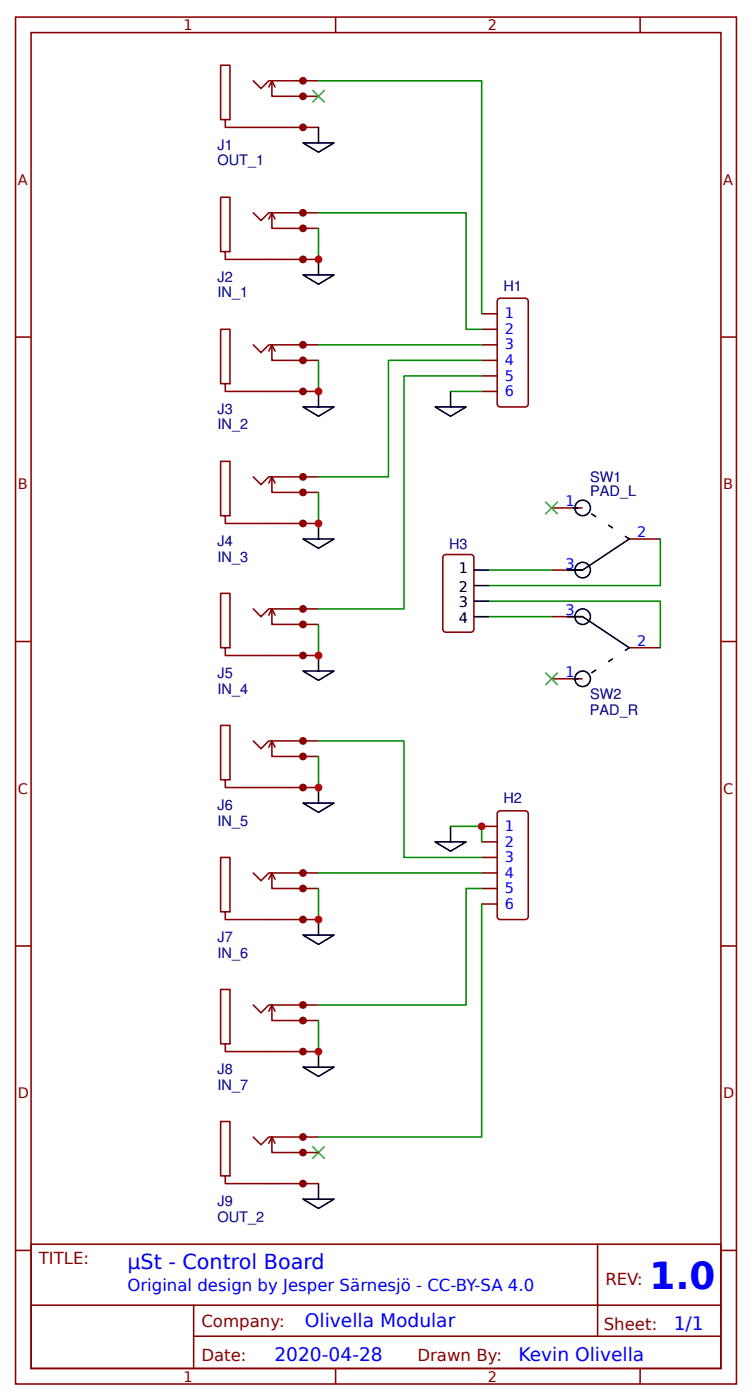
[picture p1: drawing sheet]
<svg xmlns="http://www.w3.org/2000/svg" width="128mm" height="238mm" viewBox="0 0 128 238" stroke-linecap="round" stroke-linejoin="round" font-family="sans-serif">
<g fill="none" stroke="#800" stroke-width=".26">
<path d="M2.6 2.9h122.8v232.8h-122.8zM5.3 5.6h117.5v227.5h-117.5zM43.1 13.8l1.3 1.3 1.4-1.3h8.4M46.3 13.8v2.6h7.9M46.3 13.8l.5 1M46.3 13.8l-.5 1M57.1 2.9v2.7M109 2.9v2.7M38.4 20.4h.8v-9.3h-1.6v9.3h.8v1.3h15.8M43.1 36.2l1.3 1.4 1.4-1.4h8.4M46.3 36.2v2.7h7.9M46.3 36.2l.5 1.1"/>
<path d="M46.3 36.2l-.5 1.1M2.6 57.4h2.7M38.4 42.9h.8v-9.3h-1.6v9.3h.8v1.3h15.8M43.1 58.7l1.3 1.4 1.4-1.4h8.4M46.3 58.7v2.7h7.9M46.3 58.7l.5 1.1M46.3 58.7l-.5 1.1M82 58.7h2.7M82 53.4h2.7M82 56.1h2.7M84.7 51.1l.5-.3h4.2l.3 .1 .3 .4v17.5l-.1 .3-.5 .2h-4.2l-.3-.1-.2-.4zM122.8 57.4h2.6"/>
<path d="M38.4 65.4h.8v-9.3h-1.6v9.3h.8v1.3h15.8M82 61.4h2.7M82 66.7h2.7M82 64h2.7M38.4 87.8h.8v-9.2h-1.6v9.2h.8v1.4h15.8M43.1 81.2l1.3 1.3 1.4-1.3h8.4M46.3 81.2v2.7h7.9M46.3 81.2l.5 1.1M46.3 81.2l-.5 1.1M75.5 94.7l.4-.2h4.3l.4 .2 .1 12.5-.3 .4-4.5 .1-.4-.3zM93.9 86.5h5.3M93.9 97.1h5.3"/>
<path d="M107.2 91.8h5.2M2.6 109.3h2.7M38.4 110.3h.8v-9.2h-1.6v9.2h.8v1.4h15.8M43.1 103.7l1.3 1.3 1.4-1.3h8.4M46.3 103.7v2.7h7.9M46.3 103.7l.5 1.1M46.3 103.7l-.5 1.1M93.9 115.6h5.3M93.9 105h5.3M107.2 110.3h5.2M122.8 109.3h2.6M38.4 132.8h.8v-9.2h-1.6v9.2h.8v1.3h15.8"/>
<path d="M43.1 126.2l1.3 1.3 1.4-1.3h8.4M46.3 126.2v2.7h7.9M46.3 126.2l.5 1.1M46.3 126.2l-.5 1.1M84.7 138.4l.5-.3h4.2l.5 .3 .1 .2v17.5l-.1 .3-.5 .2h-4.2h-.3l-.2-.5zM38.4 155.3h.8v-9.3h-1.6v9.3h.8v1.3h15.8M43.1 148.7l1.3 1.3 1.4-1.3h8.4M46.3 148.7v2.6h7.9M46.3 148.7l.5 1.1M46.3 148.7l-.5 1.1M82 151.3h2.7M82 148.7h2.7"/>
<path d="M82 140.8h2.7M82 143.4h2.7M82 146h2.7M82 154h2.7M2.6 161.1h2.7M38.4 177.8h.8v-9.3h-1.6v9.3h.8v1.3h15.8M43.1 171.2l1.3 1.3 1.4-1.3h8.4M46.3 171.2v2.6h7.9M46.3 171.2l.5 1M46.3 171.2l-.5 1M122.8 161.1h2.6M43.1 193.7l1.3 1.3 1.4-1.3h8.4"/>
<path d="M46.3 193.7v2.6h7.9M46.3 193.7l.5 1M46.3 193.7l-.5 1M2.6 213h2.7M5.3 211.9h117.5v21.2h-117.5zM38.4 200.3h.8v-9.3h-1.6v9.3h.8v1.3h15.8M101.8 211.9v15.7M122.8 213h2.6M5.3 222.3h117.4M33 227.6h89.7M33 222.3v10.6M57.1 233.1v2.6"/>
<path d="M109 233.1v2.6"/>
</g>
<g fill="#800" stroke="#800" stroke-width=".26">
<circle cx="51.6" cy="13.8" r=".53"/>
<circle cx="51.6" cy="16.4" r=".53"/>
<circle cx="51.6" cy="21.7" r=".53"/>
<circle cx="51.6" cy="36.2" r=".53"/>
<circle cx="51.6" cy="38.9" r=".53"/>
<circle cx="51.6" cy="44.2" r=".53"/>
<circle cx="51.6" cy="58.7" r=".53"/>
<circle cx="51.6" cy="61.4" r=".53"/>
<circle cx="51.6" cy="66.7" r=".53"/>
<circle cx="51.6" cy="81.2" r=".53"/>
<circle cx="51.6" cy="83.9" r=".53"/>
<circle cx="51.6" cy="89.2" r=".53"/>
<circle cx="51.6" cy="103.7" r=".53"/>
<circle cx="51.6" cy="106.4" r=".53"/>
<circle cx="51.6" cy="111.7" r=".53"/>
<circle cx="51.6" cy="171.2" r=".53"/>
<circle cx="51.6" cy="173.8" r=".53"/>
<circle cx="51.6" cy="179.1" r=".53"/>
<circle cx="51.6" cy="148.7" r=".53"/>
<circle cx="51.6" cy="151.3" r=".53"/>
<circle cx="51.6" cy="156.6" r=".53"/>
<circle cx="51.6" cy="126.2" r=".53"/>
<circle cx="51.6" cy="128.9" r=".53"/>
<circle cx="51.6" cy="134.1" r=".53"/>
<circle cx="51.6" cy="193.7" r=".53"/>
<circle cx="51.6" cy="196.3" r=".53"/>
<circle cx="51.6" cy="201.6" r=".53"/>
</g>
<g fill="none" stroke="#000" stroke-width=".26">
<path d="M51.6 24.3h5.3l-2.7 1.6zM54.2 21.7v2.6M51.6 46.8h5.3l-2.7 1.6zM54.2 44.2v2.6M51.6 69.3h5.3l-2.7 1.6zM54.2 66.7v2.6M74.1 69.3h5.3l-2.7 1.6zM76.7 66.7v2.6M51.6 91.8h5.3l-2.7 1.6zM54.2 89.2v2.6M80.7 97.1h2.6M80.7 99.7h2.6"/>
<path d="M107.2 91.8l-8 5.3h-2.6M51.6 114.3h5.3l-2.7 1.6zM54.2 111.7v2.6M80.7 102.4h2.6M80.7 105h2.6M96.6 105h2.6l8 5.3M51.6 136.8h5.3l-2.7 1.6zM54.2 134.1v2.7M51.6 159.3h5.3l-2.7 1.6zM54.2 156.6v2.7M74.1 143.4h5.3l-2.7 1.6zM76.7 140.8v2.6"/>
<path d="M54.2 179.1v2.7M51.6 181.8h5.3l-2.7 1.6zM51.6 204.3h5.3l-2.7 1.5zM54.2 201.6v2.7"/>
<circle cx="99.2" cy="97.1" r="1.32"/>
<circle cx="99.2" cy="86.5" r="1.32"/>
<circle cx="99.2" cy="115.6" r="1.32"/>
<circle cx="99.2" cy="105" r="1.32"/>
</g>
<g fill="none" stroke="#080" stroke-width=".26">
<path d="M54.2 13.8h27.8v39.6M54.2 36.2h25.2v19.9h2.6M54.2 38.9v5.3M54.2 58.7h27.8M54.2 61.4v5.3M76.7 66.7h5.3M82 61.4h-15.9v19.8h-11.9M82 64h-13.2v39.7h-14.6M54.2 83.9v5.3M83.3 97.1h10.6M112.4 91.8v7.9h-29.1M54.2 106.4v5.3"/>
<path d="M83.3 102.4h29.1v7.9M83.3 105h10.6M54.2 126.2h14.6v19.8h13.2M54.2 128.9v5.2M54.2 151.3v5.3M54.2 148.7h27.8M76.7 140.8h5.3v2.6M82 154v39.7h-27.8M82 151.3h-2.6v19.9h-25.2M54.2 173.8v5.3"/>
</g>
<g fill="#000" stroke="#3c3" stroke-width=".26">
<path d="M53.2 15.3l2.1 2.2zM55.3 15.3l-2.1 2.2z"/>
<path d="M92.9 85.5l2.1 2.1zM95 85.5l-2.1 2.1z"/>
<path d="M92.9 114.6l2.1 2.1zM95 114.6l-2.1 2.1z"/>
<path d="M53.2 195.3l2.1 2.1zM55.3 195.3l-2.1 2.1z"/>
</g>
<path d="M107.2 91.8l-8-5.3h-2.6M107.2 110.3l-8 5.3h-2.6" fill="none" stroke="#000" stroke-width=".26" stroke-dasharray=".8 2.6"/>
<g fill="#c00">
<circle cx="82" cy="140.8" r=".66"/>
<circle cx="54.2" cy="44.2" r=".66"/>
<circle cx="54.2" cy="89.2" r=".66"/>
<circle cx="54.2" cy="134.1" r=".66"/>
<circle cx="54.2" cy="179.1" r=".66"/>
<circle cx="54.2" cy="156.6" r=".66"/>
<circle cx="54.2" cy="111.7" r=".66"/>
<circle cx="54.2" cy="66.7" r=".66"/>
</g>
<text font-size="6.3" fill="#00f" x="110.6" y="219.6">1.0</text>
<text font-size="3.5" fill="#00f" x="21.7" y="216.2">µSt - Control Board</text>
<g font-size="3.2" fill="#00f">
<text x="51.9" y="226">Olivella Modular</text>
<text x="114.7" y="226.6">1/1</text>
<text x="46.7" y="231.9">2020-04-28</text>
<text x="88.3" y="231.8">Kevin Olivella</text>
</g>
<g font-size="2.8" fill="#800">
<text x="6.6" y="215.4">TITLE:</text>
<text x="103.1" y="218.9">REV:</text>
<text x="34.3" y="226">Company:</text>
<text x="102.8" y="226.5">Sheet:</text>
<text x="34.3" y="231.8">Date:</text>
<text x="71.1" y="231.8">Drawn By:</text>
</g>
<text font-size="2.8" fill="#00f" x="21.7" y="219.9">Original design by Jesper Särnesjö - CC-BY-SA 4.0</text>
<g font-size="2.5" fill="#800">
<text x="31.2" y="5.2">1</text>
<text x="83.1" y="5.2">2</text>
<text x="3" y="31.5">A</text>
<text x="123.2" y="31.5">A</text>
<text x="3" y="83.3">B</text>
<text x="123.2" y="83.3">B</text>
<text x="3" y="135.2">C</text>
<text x="123.2" y="135.2">C</text>
<text x="3" y="187.1">D</text>
<text x="123.2" y="187.1">D</text>
<text x="31.2" y="235.3">1</text>
<text x="83.1" y="235.3">2</text>
</g>
<g font-size="2.5" fill="#000080">
<text x="37" y="28.2">OUT_1</text>
<text x="37" y="25.5">J1</text>
<text x="37" y="50.7">IN_1</text>
<text x="37" y="48">J2</text>
<text x="85.7" y="49.5">H1</text>
<text x="37" y="70.5">J3</text>
<text x="37" y="73.2">IN_2</text>
<text x="100.5" y="82.1">SW1</text>
<text x="100.5" y="84.4">PAD_L</text>
<text x="37" y="95.6">IN_3</text>
<text x="37" y="93">J4</text>
<text x="76.5" y="93.5">H3</text>
<text x="37" y="118.1">IN_4</text>
<text x="37" y="115.5">J5</text>
<text x="100.5" y="119.1">SW2</text>
<text x="100.5" y="121.8">PAD_R</text>
<text x="37" y="138">J6</text>
<text x="85.7" y="136.9">H2</text>
<text x="37" y="140.6">IN_5</text>
<text x="37" y="160.5">J7</text>
<text x="37" y="163.1">IN_6</text>
<text x="37" y="185.6">IN_7</text>
<text x="37" y="183">J8</text>
<text x="37" y="208.1">OUT_2</text>
<text x="37" y="205.4">J9</text>
</g>
<g font-size="2.5" fill="#00f">
<text x="86" y="54.2">1</text>
<text x="86" y="56.9">2</text>
<text x="86" y="59.5">3</text>
<text x="86" y="62.2">4</text>
<text x="86" y="64.8">5</text>
<text x="86" y="67.5">6</text>
<text x="96.3" y="86.3">1</text>
<text x="108.5" y="91.5">2</text>
<text x="96.3" y="96.8">3</text>
<text x="96.3" y="104.8">3</text>
<text x="108.5" y="110.1">2</text>
<text x="96.3" y="115.4">1</text>
<text x="86" y="141.6">1</text>
<text x="86" y="144.2">2</text>
<text x="86" y="146.8">3</text>
<text x="86" y="149.5">4</text>
<text x="86" y="152.1">5</text>
<text x="86" y="154.8">6</text>
</g>
<g font-size="2.5">
<text x="78.1" y="97.6">1</text>
<text x="78.1" y="100.8">2</text>
<text x="78.1" y="103.5">3</text>
<text x="78.1" y="106.1">4</text>
</g>
</svg>
